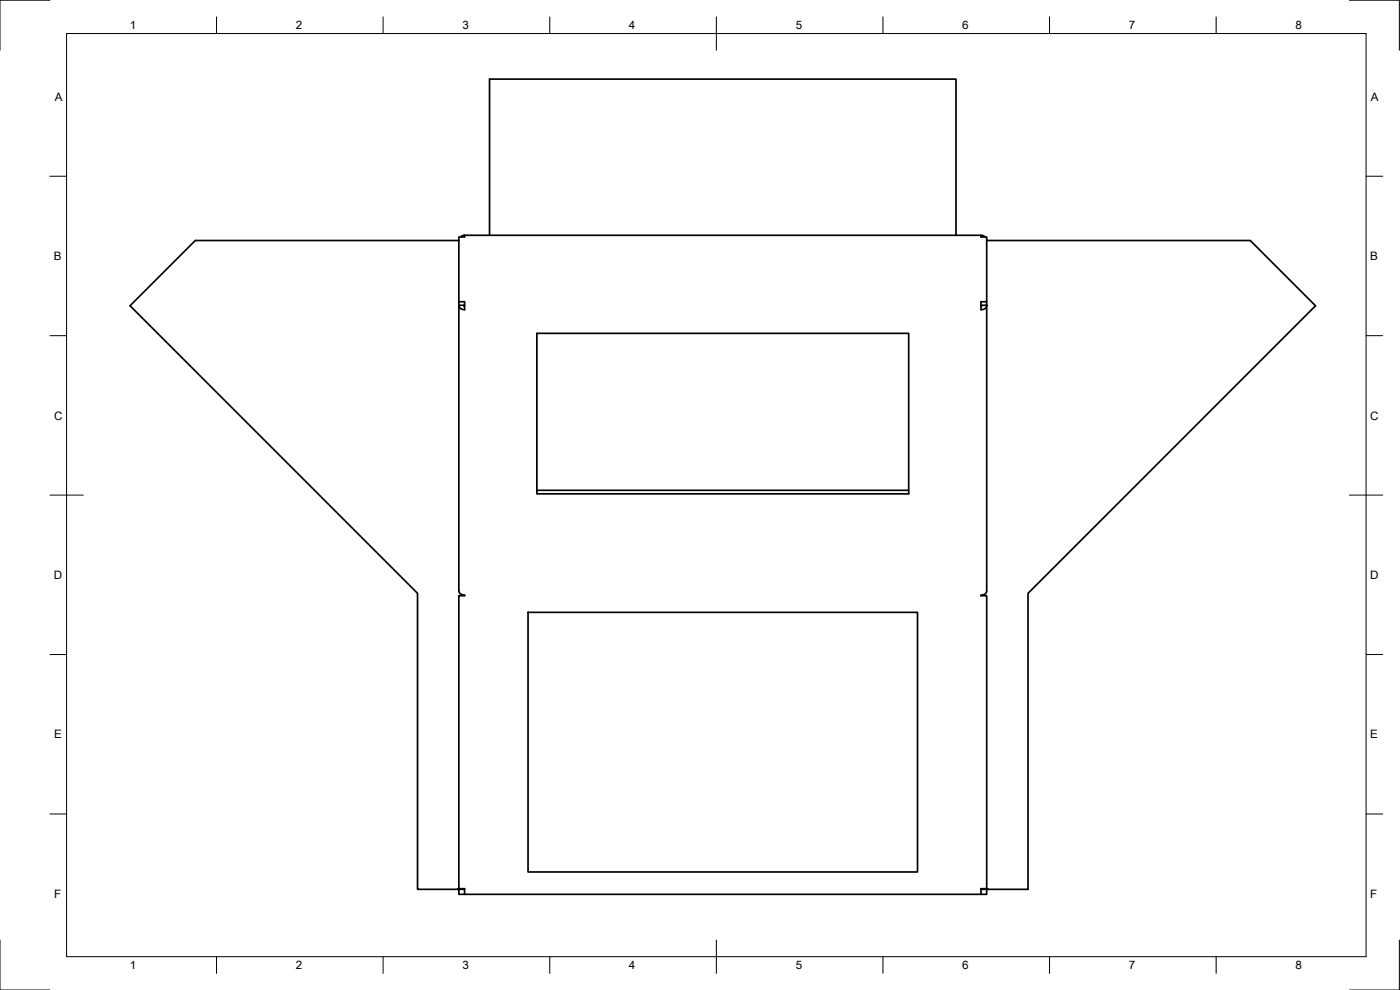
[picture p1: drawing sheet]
<svg xmlns="http://www.w3.org/2000/svg" width="420mm" height="297mm" viewBox="0 0 420 297" stroke-linecap="round" stroke-linejoin="round" font-family="sans-serif">
<!-- layer: Sichtbar -->
<g fill="none" stroke="#000" stroke-width=".51">
<path d="M137.7 72.2h-79.1l-19.6 19.5 86.3 86.3v88.8h12.1v-.2h.3M139.4 70.6h155v.5h1.7v19.4h-1.7v2.4a1.63 1.63 0 0 0 1.7-1.2M139.4 70.6v.5h-1.7v20.5M139.4 70.6l-1.2 .5M146.9 70.6v-46.9h140v46.9M294.4 70.6l1.2 .5M296.1 72.2h79.1l19.6 19.5-86.3 86.3v88.8h-12.1v-.2h-.3M137.7 90.5h1.7v2.4a1.62 1.62 0 0 1-1.7-1.2M137.7 91.6h1.7M137.7 91.6v85.8M139.2 91.6v.1M139.2 91.7l.2 .2"/>
<path d="M294.4 91.6h1.7M294.6 91.6l-.2 .3M296.1 90.5v86.9a2.03 2.03 0 0 1-1.7 1.3h1.7v87.9h-1.7v1.7M161.1 100h111.6v48.2h-111.6zM161.1 147.1h111.6M137.7 177.4a2.04 2.04 0 0 0 1.7 1.3h-1.7v87.9h1.7v1.7M158.5 183.7h116.9v77.9h-116.9zM139.4 266.8h-1.7v1.5h158.4v-1.5h-1.7"/>
</g>
<!-- layer: Border -->
<g fill="none" stroke="#000" stroke-width=".3">
<path d="M15 .1h-15v15M20 10.1h390v276.9h-390zM65 5.1v5M115 5.1v5M165 5.1v5M215 5.1v10M265 5.1v5M315 5.1v5M365 5.1v5M405 .1h15v15M15 52.9h5M410 52.9h5"/>
<path d="M15 100.7h5M410 100.7h5M15 148.6h10M405 148.6h10M15 196.4h5M410 196.4h5M15 244.2h5M410 244.2h5M0 282.1v14.9h15M65 287v5M115 287v5M165 287v5"/>
<path d="M215 282.1v9.9M265 287v5M315 287v5M365 287v5M420 282.1v14.9h-15"/>
</g>
<g font-size="3.5">
<text x="39" y="8.8">1</text>
<text x="88.8" y="8.8">2</text>
<text x="138.8" y="8.8">3</text>
<text x="188.7" y="8.8">4</text>
<text x="238.8" y="8.8">5</text>
<text x="288.7" y="8.8">6</text>
<text x="338.8" y="8.8">7</text>
<text x="388.8" y="8.8">8</text>
<text x="16.4" y="30.2">A</text>
<text x="411.4" y="30.2">A</text>
<text x="16.2" y="78">B</text>
<text x="411.2" y="78">B</text>
<text x="16.2" y="125.9">C</text>
<text x="411.2" y="125.9">C</text>
<text x="16.2" y="173.7">D</text>
<text x="411.2" y="173.7">D</text>
<text x="16.2" y="221.6">E</text>
<text x="411.2" y="221.6">E</text>
<text x="16.2" y="269.4">F</text>
<text x="411.2" y="269.4">F</text>
<text x="39" y="290.8">1</text>
<text x="88.8" y="290.8">2</text>
<text x="138.8" y="290.8">3</text>
<text x="188.7" y="290.8">4</text>
<text x="238.8" y="290.8">5</text>
<text x="288.7" y="290.8">6</text>
<text x="338.8" y="290.8">7</text>
<text x="388.8" y="290.8">8</text>
</g>
</svg>
